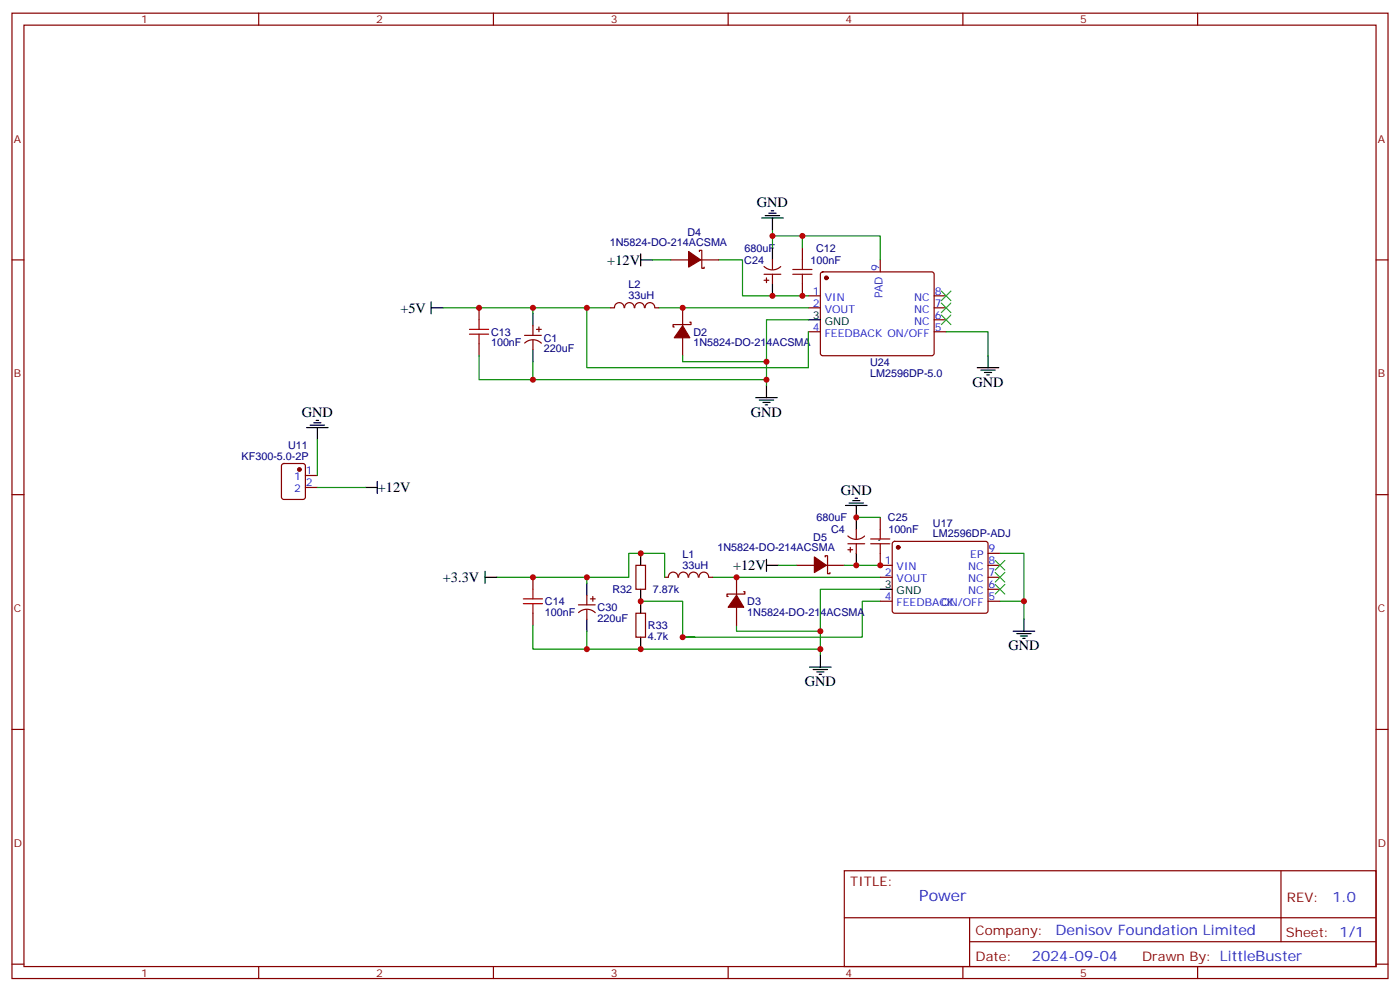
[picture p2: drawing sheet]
<svg xmlns="http://www.w3.org/2000/svg" width="412mm" height="292mm" viewBox="0 0 412 292" stroke-linecap="round" stroke-linejoin="round" font-family="sans-serif">
<g fill="none" stroke="#870000" stroke-width=".35">
<path d="M3.5 3.9h405.4v284.3h-405.4zM7.1 7.4h398.2v277.3h-398.2zM76.2 3.9v3.5M145.3 3.9v3.5M214.5 3.9v3.5M283.6 3.9v3.5M352.8 3.9v3.5M3.5 76.6h3.6M197.6 76.6h5.2M206 74.1v-.4h.7v5.3h.7v-.3M206.4 76.6h5.3M225.1 78.5a3.5 3.5 0 0 0 4.9 0"/>
<path d="M227.5 76.6v2.8M236.4 73v3.6M259.3 76.6v3.5M405.3 76.6h3.6M141.1 90.7v3.5M154.5 98.8h5M157 96v2.8M158 97h1.5M158.7 96.3v1.4M179.9 90.7h1.1M181 90.6a1.41 1.41 0 0 1 1.4-1.5 1.41 1.41 0 0 1 1.4 1.5M184 90.6a1.41 1.41 0 0 1 1.4-1.5 1.41 1.41 0 0 1 1.4 1.5"/>
<path d="M187 90.6a1.41 1.41 0 0 1 1.4-1.5 1.41 1.41 0 0 1 1.4 1.5M190 90.6a1.41 1.41 0 0 1 1.4-1.5 1.41 1.41 0 0 1 1.4 1.5M193 90.7h1M201.1 90.7v5.3M201.1 99.5v5.3M203.2 94.9h.4v.7h-5.3v.7h.3M225.1 80.8h4.9M225.1 82.6h1.4M225.8 81.8v1.5M227.5 80.8v2.8M236.4 83.6v3.5M238.1 87.1h3.6"/>
<path d="M238.1 90.7h3.6M238.1 97.7h3.6M241.9 80.3l.5-.2h32.1l.5 .2 .2 .5-.1 23.5-.6 .5-32.4-.1-.4-.6v-23.3zM275.2 87.1h3.5M275.2 90.7h3.5M275.2 97.7h3.5M275.2 94.2h3.5M141.1 101.2v3.6M154.6 101a3.5 3.5 0 0 1 4.9 .1M157 100.2v2.8M83.1 136.7l.5-.2h5.7l.6 .5 .1 9.4-.5 .7h-5.9l-.6-.5-.1-9.4zM3.5 145.7h3.6"/>
<path d="M90 140.1h3.5M90 143.6h3.5M249.8 157.9a3.5 3.5 0 0 0 4.9 0M252.2 155.9v2.9M259.3 152.4v3.5M263.1 159.7l.4-.2h26.8l.5 .2 .2 .5v20l-.7 .4h-27l-.5-.7v-19.7zM405.3 145.7h3.6M157 170v3.6M170.4 178.2h4.9M172.9 175.3v2.9M172.9 179.6v2.8M173.9 176.4h1.4"/>
<path d="M174.6 175.7v1.4M187.3 166.5h2.8v7.1h-2.8zM195.8 170h1M196.9 170a1.41 1.41 0 0 1 1.4-1.5 1.41 1.41 0 0 1 1.4 1.5M199.9 170a1.41 1.41 0 0 1 1.4-1.5 1.41 1.41 0 0 1 1.4 1.5M202.9 170a1.41 1.41 0 0 1 1.4-1.5 1.41 1.41 0 0 1 1.4 1.5M205.9 170a1.41 1.41 0 0 1 1.4-1.5 1.41 1.41 0 0 1 1.4 1.5M208.8 170h1.1M217 170v5.3M217 178.9v5.3M219.1 174.3h.3v.7h-5.3v.7h.4M234.6 166.5h5.3"/>
<path d="M243.1 164v-.3h.7v5.3h.7v-.4M243.4 166.5h5.3M249.8 160.2h4.9M249.8 161.9h1.4M250.5 161.2v1.4M252.2 160.2v2.8M259.3 163v3.5h3.5M259.3 170h3.5M259.3 177.1h3.5M291 166.5h3.6M291 170h3.6M291 177.1h3.6"/>
<path d="M291 173.6h3.6M291 163h3.6M157 180.6v3.6M170.4 180.4a3.5 3.5 0 0 1 4.9 .1M187.3 180.6h2.8v7.1h-2.8zM3.5 214.8h3.6M405.3 214.8h3.6M248.7 256.5h156.6v28.2h-156.6zM377.3 256.5v20.9M248.7 270.3h156.5M285.6 277.4h119.6M285.6 270.3v14.1"/>
<path d="M3.5 284h3.6M76.2 284.7v3.5M145.3 284.7v3.5M214.5 284.7v3.5M283.6 284.7v3.5M352.8 284.7v3.5M405.3 284h3.6"/>
</g>
<g fill="#870000" stroke="#870000" stroke-width=".35">
<path d="M201.1 96l2.1 3.5h-4.6z"/>
<path d="M217 175.3l2.1 3.6h-4.6z"/>
<path d="M202.8 74.1l3.6 2.5-3.6 2.1z"/>
<path d="M239.9 164l3.5 2.5-3.5 2.1z"/>
<circle cx="88.2" cy="138.3" r=".53"/>
<circle cx="243.4" cy="81.8" r=".53"/>
<circle cx="264.6" cy="161.2" r=".53"/>
</g>
<g fill="none" stroke="#000" stroke-width=".35">
<path d="M188.7 76.6h3.6M188.7 74.8v3.5M224.4 64.2h6.3M225.4 63.5h4.3M226.5 62.8h2.1M227.2 62.1h.7M227.5 64.2v3.5M227.5 73v3.6M127 90.7h3.5M127 88.9v3.5M157 92.4v3.6M227.5 83.6v3.5"/>
<path d="M238.1 94.2h3.6M157 103v3.5M222.6 117.1h6.4M223.7 117.8h4.2M224.7 118.5h2.1M225.4 119.2h.7M225.8 113.6v3.5M287.9 108.3h6.3M288.9 109h4.3M290 109.7h2.1M290.7 110.4h.7M291 104.8v3.5"/>
<path d="M90.3 125.9h6.4M91.4 125.2h4.2M92.4 124.5h2.1M93.1 123.8h.7M93.5 125.9v3.6M107.6 143.6h3.5M111.1 141.8v3.5M249.1 148.9h6.3M250.1 148.2h4.3M251.2 147.5h2.1M251.9 146.8h.7M252.2 148.9v7"/>
<path d="M142.9 170h3.5M142.9 168.3v3.5M172.9 171.8v3.5M188.7 163v3.5M188.7 173.6v7M225.8 164.7v3.6M225.8 166.5h3.5M252.2 163v3.5M259.3 173.6h3.5M172.9 182.4v3.5M188.7 187.7v3.5M238.5 196.5h6.3"/>
<path d="M239.5 197.2h4.3M240.6 197.9h2.1M241.3 198.6h.7M241.7 193v3.5M298.4 185.9h6.4M299.5 186.6h4.2M300.6 187.3h2.1M301.3 188h.7M301.6 182.4v3.5"/>
</g>
<g fill="none" stroke="#008700" stroke-width=".35">
<path d="M192.3 76.6h5.3M211.7 76.6h7v10.5h19.4M227.5 69.5h31.8v7.1M227.5 67.7v5.3M236.4 69.5v3.5M130.5 90.7h26.5M172.9 90.7h-15.9v1.7M179.9 90.7h-7v17.6h65.2v-10.6M194 90.7h44.1M238.1 94.2h-12.3v19.4M278.7 97.7h12.3v7.1M141.1 104.8v7h15.9"/>
<path d="M157 106.5v5.3h68.8M201.1 104.8v1.7h24.7M93.5 129.5v10.6M93.5 143.6h14.1M252.2 152.4h7.1M146.4 170h26.5M188.7 177.1h12.4v10.6M195.8 170v-7h-10.6v7h-12.3v1.8M209.9 170h49.4M229.3 166.5h5.3M248.7 166.5h10.6M259.3 177.1h-5.3v10.6h-52.9h3.5h-1.8"/>
<path d="M259.3 173.6h-17.6v19.4M294.6 163h7v19.4M294.6 177.1h7M157 184.2v7h15.9M172.9 185.9v5.3h68.8M217 184.2v1.7h24.7"/>
</g>
<path d="M277.3 92.8l2.8 2.8M277.3 89.3l2.8 2.8M277.3 85.7l2.8 2.8M280.1 92.8l-2.8 2.8M280.1 89.3l-2.8 2.8M280.1 85.7l-2.8 2.8M293.2 172.2l2.8 2.8M293.2 168.6l2.8 2.9M293.2 165.1l2.8 2.8M296 172.2l-2.8 2.8M296 168.6l-2.8 2.9M296 165.1l-2.8 2.8" fill="none" stroke="#3c3" stroke-width=".35"/>
<g fill="none" stroke="#a10000" stroke-width=".35">
<path d="M233.5 79.4h5.7M236.4 76.6v2.8M138.3 97h5.6M138.3 98.4h5.6M141.1 94.2v2.8M141.1 98.4v2.8M233.5 80.8h5.7M236.4 80.8v2.8M256.5 158.8h5.6M259.3 155.9v2.9M154.2 176.4h5.6M154.2 177.8h5.6"/>
<path d="M157 173.6v2.8M157 177.8v2.8M256.5 160.2h5.6M259.3 160.2v2.8"/>
</g>
<circle cx="258.8" cy="159.1" r=".18" fill="#000"/>
<g fill="#c00">
<circle cx="225.8" cy="106.5" r=".88"/>
<circle cx="172.9" cy="90.7" r=".88"/>
<circle cx="157" cy="90.7" r=".88"/>
<circle cx="225.8" cy="111.8" r=".88"/>
<circle cx="241.7" cy="191.2" r=".88"/>
<circle cx="172.9" cy="170" r=".88"/>
<circle cx="241.7" cy="185.9" r=".88"/>
<circle cx="227.5" cy="69.5" r=".88"/>
<circle cx="201.1" cy="90.7" r=".88"/>
<circle cx="227.5" cy="87.1" r=".88"/>
<circle cx="252.2" cy="166.5" r=".88"/>
<circle cx="236.4" cy="87.1" r=".88"/>
<circle cx="236.4" cy="69.5" r=".88"/>
<circle cx="141.1" cy="90.7" r=".88"/>
<circle cx="157" cy="111.8" r=".88"/>
<circle cx="157" cy="170" r=".88"/>
<circle cx="172.9" cy="191.2" r=".88"/>
<circle cx="259.3" cy="166.5" r=".88"/>
<circle cx="252.2" cy="152.4" r=".88"/>
<circle cx="188.7" cy="191.2" r=".88"/>
<circle cx="188.7" cy="177.1" r=".88"/>
<circle cx="188.7" cy="163" r=".88"/>
<circle cx="217" cy="170" r=".88"/>
<circle cx="201.1" cy="187.7" r=".88"/>
<circle cx="301.6" cy="177.1" r=".88"/>
</g>
<text font-size="4.6" fill="#00f" x="270.8" y="265.5">Power</text>
<g font-size="4.2">
<text x="223" y="61">GND</text>
<text x="178.9" y="78">+12V</text>
<text x="117.9" y="92.1">+5V</text>
<text x="286.5" y="113.9">GND</text>
<text x="88.9" y="122.7">GND</text>
<text x="221.2" y="122.8">GND</text>
<text x="111.3" y="145">+12V</text>
<text x="247.6" y="145.7">GND</text>
<text x="215.9" y="167.9">+12V</text>
<text x="130.5" y="171.5">+3.3V</text>
<text x="297" y="191.6">GND</text>
<text x="237.1" y="202.1">GND</text>
</g>
<g font-size="4.2" fill="#00f">
<text x="392.5" y="265.7">1.0</text>
<text x="310.9" y="275.3">Denisov Foundation Limited</text>
<text x="304" y="283.1">2024-09-04</text>
</g>
<g font-size="3.9" fill="#800">
<text x="250.5" y="261.1">TITLE:</text>
<text x="379.1" y="265.7">REV:</text>
<text x="287.4" y="275.3">Company:</text>
<text x="378.7" y="275.9">Sheet: 1/1</text>
<text x="287.4" y="282.9">Date:</text>
<text x="336.4" y="283">Drawn By: LittleBuster</text>
</g>
<g font-size="3.2" fill="#800">
<text x="41.6" y="6.9">1</text>
<text x="110.8" y="6.9">2</text>
<text x="179.9" y="6.9">3</text>
<text x="249.1" y="6.9">4</text>
<text x="318.2" y="6.9">5</text>
<text x="4.1" y="42">A</text>
<text x="405.9" y="42">A</text>
<text x="4.1" y="111.1">B</text>
<text x="405.9" y="111.1">B</text>
<text x="4.1" y="180.3">C</text>
<text x="405.9" y="180.3">C</text>
<text x="4.1" y="249.4">D</text>
<text x="405.9" y="249.4">D</text>
<text x="41.6" y="287.7">1</text>
<text x="110.8" y="287.7">2</text>
<text x="179.9" y="287.7">3</text>
<text x="249.1" y="287.7">4</text>
<text x="318.2" y="287.7">5</text>
</g>
<g font-size="3.2" fill="#000080">
<text x="202.5" y="69.5">D4</text>
<text x="179.6" y="72.4">1N5824-DO-214ACSMA</text>
<text x="219.2" y="77.7">C24</text>
<text x="219.3" y="74.2">680uF</text>
<text x="238.7" y="77.7">100nF</text>
<text x="240.4" y="74.2">C12</text>
<text x="185.1" y="88.1">33uH</text>
<text x="185.1" y="84.9">L2</text>
<text x="144.6" y="98.9">C13</text>
<text x="160.2" y="100.6">C1</text>
<text x="204.3" y="98.9">D2</text>
<text x="144.6" y="102">100nF</text>
<text x="160.2" y="103.8">220uF</text>
<text x="204.3" y="102">1N5824-DO-214ACSMA</text>
<text x="256.3" y="107.7">U24</text>
<text x="256.3" y="110.9">LM2596DP-5.0</text>
<text x="71.2" y="135.4">KF300-5.0-2P</text>
<text x="84.9" y="132.1">U11</text>
<text x="240.5" y="153.5">680uF</text>
<text x="261.6" y="153.5">C25</text>
<text x="274.8" y="155.1">U17</text>
<text x="239.6" y="159.5">D5</text>
<text x="244.8" y="157.1">C4</text>
<text x="261.7" y="157.1">100nF</text>
<text x="274.8" y="158.3">LM2596DP-ADJ</text>
<text x="201" y="167.5">33uH</text>
<text x="201" y="164.3">L1</text>
<text x="211.4" y="162.4">1N5824-DO-214ACSMA</text>
<text x="160.5" y="178.2">C14</text>
<text x="176" y="180">C30</text>
<text x="180.4" y="174.7">R32</text>
<text x="192.3" y="174.7">7.87k</text>
<text x="220.1" y="178.2">D3</text>
<text x="160.5" y="181.4">100nF</text>
<text x="176" y="183.2">220uF</text>
<text x="190.9" y="185.3">R33</text>
<text x="220.1" y="181.4">1N5824-DO-214ACSMA</text>
<text x="190.9" y="188.5">4.7k</text>
</g>
<g font-size="3.2" fill="#00f">
<text x="258.9" y="79.9" transform="rotate(-90 258.9 79.9)">9</text>
<text x="239.5" y="86.8">1</text>
<text x="243" y="88.5">VIN</text>
<text x="260" y="87.9" transform="rotate(-90 260 87.9)">PAD</text>
<text x="269.3" y="88.5">NC</text>
<text x="275.3" y="86.8">8</text>
<text x="239.5" y="90.3">2</text>
<text x="243" y="92.1">VOUT</text>
<text x="269.3" y="95.6">NC</text>
<text x="269.3" y="92.1">NC</text>
<text x="275.3" y="93.8">6</text>
<text x="275.3" y="90.3">7</text>
<text x="239.5" y="97.4">4</text>
<text x="243" y="99.1">FEEDBACK ON/OFF</text>
<text x="275.3" y="97.4">5</text>
<text x="86.6" y="141.5">1</text>
<text x="90.1" y="139.7">1</text>
<text x="90.1" y="143.2">2</text>
<text x="86.6" y="145">2</text>
<text x="260.6" y="166.2">1</text>
<text x="264.1" y="167.9">VIN</text>
<text x="285.1" y="167.9">NC</text>
<text x="285.8" y="164.4">EP</text>
<text x="291.2" y="166.2">8</text>
<text x="291.2" y="162.6">9</text>
<text x="260.6" y="169.7">2</text>
<text x="264.1" y="171.5">VOUT</text>
<text x="285.1" y="171.5">NC</text>
<text x="291.2" y="173.2">6</text>
<text x="291.2" y="169.7">7</text>
<text x="260.6" y="176.7">4</text>
<text x="264.1" y="178.5">FEEDBACK</text>
<text x="277.3" y="178.5">ON/OFF</text>
<text x="285.1" y="175">NC</text>
<text x="291.2" y="176.7">5</text>
</g>
<g font-size="3.2">
<text x="239.5" y="93.8">3</text>
<text x="243" y="95.6">GND</text>
<text x="260.6" y="173.2">3</text>
<text x="264.1" y="175">GND</text>
</g>
</svg>
